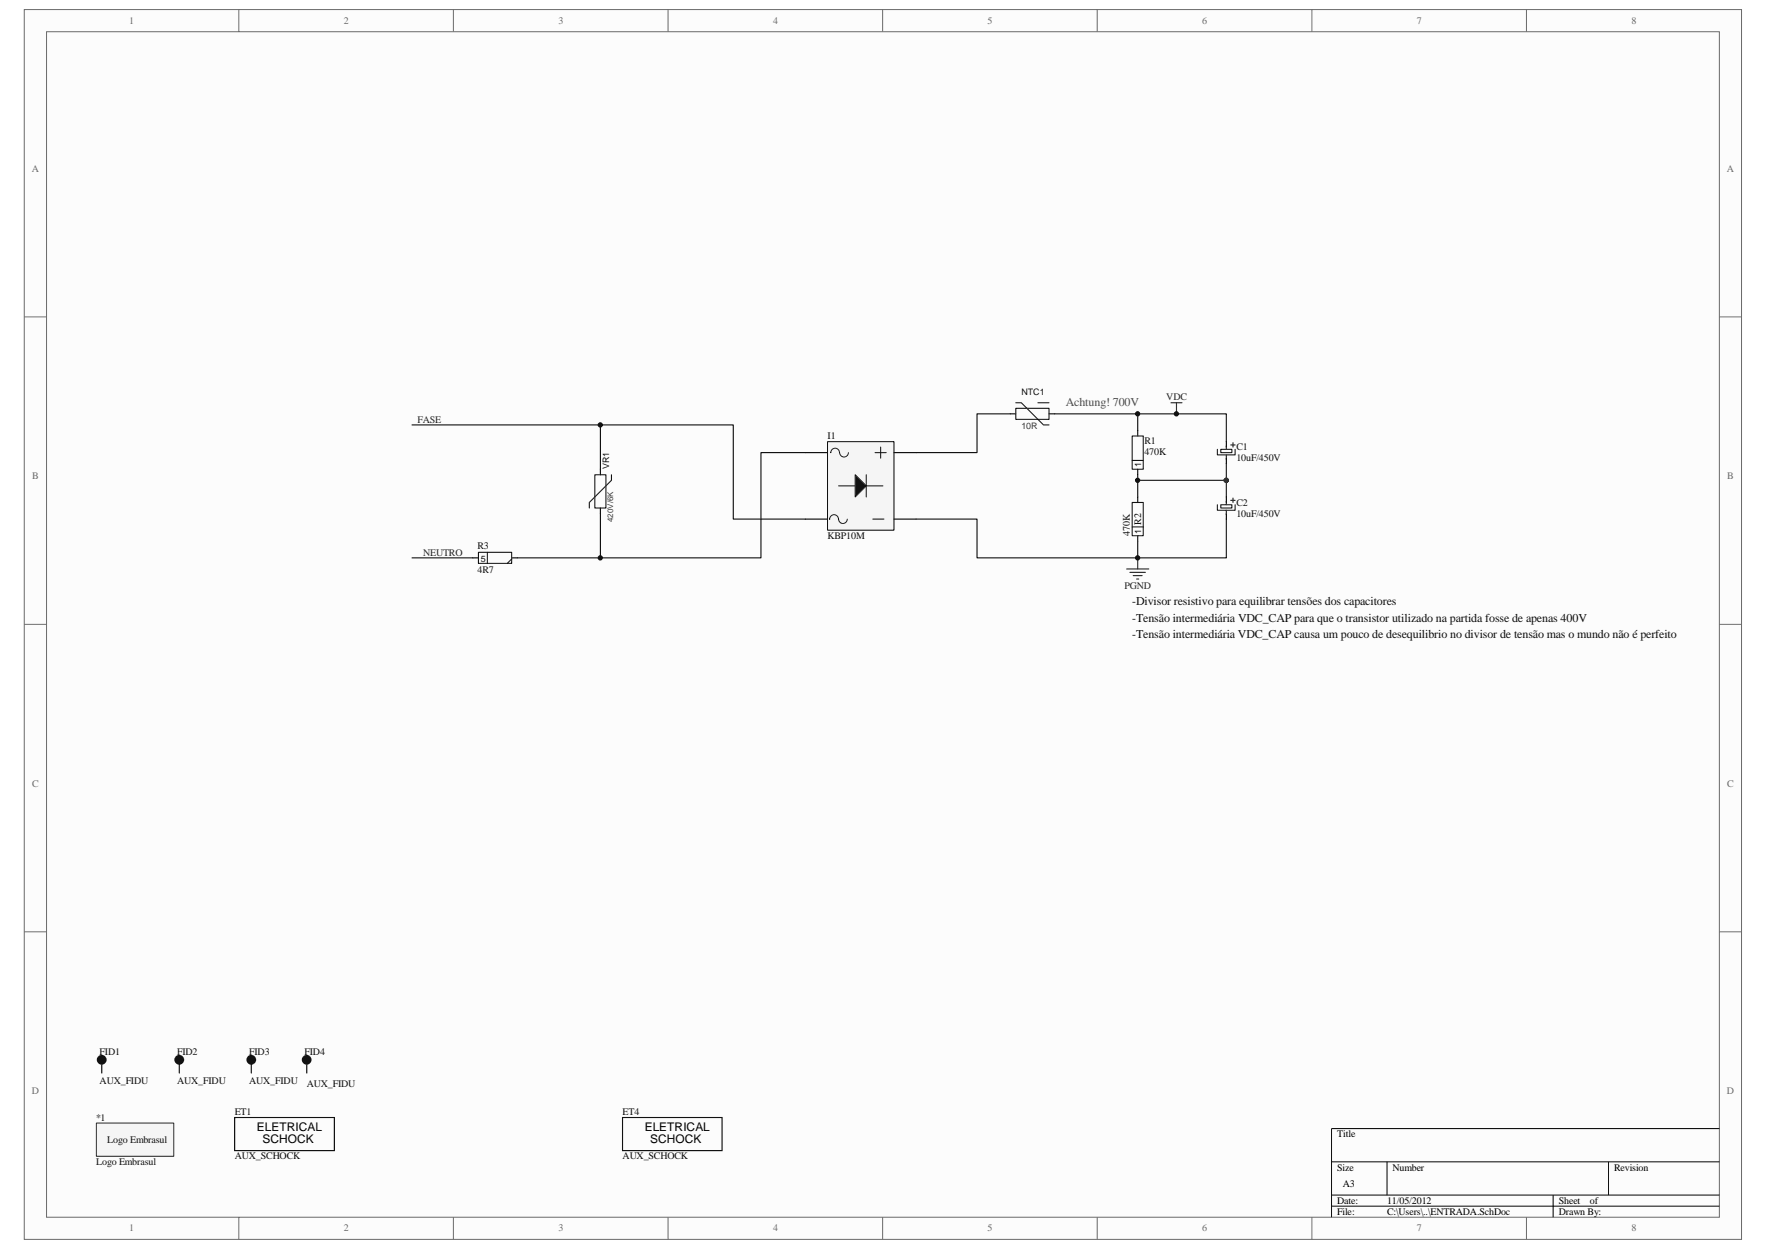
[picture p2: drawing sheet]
<svg xmlns="http://www.w3.org/2000/svg" width="297mm" height="210mm" viewBox="0 0 297 210" stroke-linecap="round" stroke-linejoin="round" font-family="sans-serif">
<path d="M4.1 1.6h288.8v206.8h-288.8z" fill="#fcfcfc"/>
<path d="M4.1 1.6h288.8v206.8h-288.8z" fill="none" stroke="#6a6a6a" stroke-width=".17"/>
<path d="M7.8 5.4h281.4v199.2h-281.4z" fill="#fcfcfc"/>
<g fill="none" stroke="#6a6a6a" stroke-width=".17">
<path d="M7.8 5.3h281.4v199.3h-281.4zM40.2 1.6v3.7M76.3 1.6v3.7M112.4 1.6v3.7M148.5 1.6v3.7M184.5 1.6v3.7M220.7 1.6v3.7M256.7 1.6v3.7M4.1 53.3h3.7M289.2 53.3h3.7M4.1 105h3.7M289.2 105h3.7"/>
<path d="M4.1 156.7h3.7M289.2 156.7h3.7M40.2 204.6v3.8M76.3 204.6v3.8M112.4 204.6v3.8M148.5 204.6v3.8M184.5 204.6v3.8M220.7 204.6v3.8M256.7 204.6v3.8"/>
</g>
<path d="M224 195.3h65.2M233.3 195.3v5.6M270.5 195.3v5.6M289.2 189.7h-65.2v14.9M224 200.9h65.2M224 202.8h65.2M261.2 200.9v3.7" fill="none" stroke="#000" stroke-width=".17"/>
<circle cx="206.3" cy="80.7" r=".37" fill="#0e0e0e" stroke="#0e0e0e" stroke-width=".17"/>
<path d="M101 78.9v.9M169.9 69.6h1M176.4 69.6h1M191.4 72.4v.9M191.4 78.9v.9M79.5 93.8h1M86.1 93.8h.9M101 85.4v.9M191.4 83.5v1M191.4 90.1v.9" fill="none" stroke="#000" stroke-width=".19"/>
<path d="M100.1 79.8h1.8v5.6h-1.8zM102.8 79.8v1l-3.7 3.7v.9M170.9 68.6h5.5v1.9h-5.5zM170.9 67.7h.9l3.7 3.7h.9M174.6 67.7h1.8M190.4 73.3h1.9v5.6h-1.9zM190.4 77.4h1.9M80.5 92.9h5.6v1.8h-5.6zM82 92.9v1.8M86.1 94l-.8 .7M190.4 84.5h1.9v5.6h-1.9zM190.4 88.6h1.9" fill="none" stroke="#1c1c1c" stroke-width=".19"/>
<path d="M197 67.7h1.8M197.9 67.7v1.9M189.5 95.7h3.7M190.1 96.2h2.6M190.6 96.8h1.5M191.2 97.3h.3M191.4 93.8v1.9" fill="none" stroke="#262626" stroke-width=".19"/>
<path d="M101 71.4v7.5M169.9 69.6h-5.6v6.5h-10.2M191.4 69.6v2.8M191.4 79.8v3.7M69.3 93.8h10.2M101 86.3v7.5" fill="none" stroke="#0e0e0e" stroke-width=".19"/>
<path d="M139.2 74.3h11.2v14.8h-11.2z" fill="#f5f5f5"/>
<path d="M139.2 74.3h11.2v14.8h-11.2z" fill="none" stroke="#000" stroke-width=".17"/>
<path d="M135.4 76.1h3.8M150.4 76.1h3.7M135.4 87.3h3.8M150.4 87.3h3.7" fill="none" stroke="#000" stroke-width=".19"/>
<path d="M139.7 76.1a.73 .73 0 0 1 .8-.7 .73 .73 0 0 1 .7 .7 .75 .75 0 0 0 .8 .7 .75 .75 0 0 0 .7-.7M139.5 87.3a.74 .74 0 0 1 .8-.8 .74 .74 0 0 1 .7 .8 .74 .74 0 0 0 .8 .7 .74 .74 0 0 0 .7-.7" fill="none" stroke="#1c1c1c" stroke-width=".17"/>
<path d="M145.7 79.8v3.7M147.2 76.1h1.9M148.1 75.2v1.8M141.1 81.7h2.7M145.7 81.7h2.8M146.8 87.3h1.9" fill="none" stroke="#1c1c1c" stroke-width=".19"/>
<path d="M143.8 79.8l1.9 1.9-1.9 1.8z" fill="#1c1c1c" stroke="#1c1c1c" stroke-width=".19"/>
<path d="M16.2 188.8h13v5.6h-13z" fill="#f5f5f5"/>
<path d="M16.2 188.8h13v5.6h-13z" fill="none" stroke="#262626" stroke-width=".17"/>
<path d="M69.3 71.4h54v15.9h12.1M135.4 76.1h-7.4v17.7h-41M177.4 69.6h28.9v4.6M206.3 78v5.5M154.1 87.3h10.2v6.5h42v-6.5M191.4 91v2.8M191.4 80.8h14.9" fill="none" stroke="#0e0e0e" stroke-width=".19"/>
<circle cx="206.3" cy="80.7" r=".37" fill="#262626" stroke="#262626" stroke-width=".17"/>
<path d="M206.3 74.2v1M206.3 77v1M206.3 83.5v1M206.3 86.3v1M17.1 178.5v1.9M30.2 178.5v1.9M42.3 178.5v1.9M51.6 178.5v1.9M39.5 187.9h16.7v5.5h-16.7zM104.7 187.9h16.8v5.5h-16.8z" fill="none" stroke="#000" stroke-width=".19"/>
<g fill="none" stroke="#1c1c1c" stroke-width=".93">
<circle cx="17.1" cy="178.2" r=".37"/>
<circle cx="30.2" cy="178.2" r=".37"/>
<circle cx="42.3" cy="178.2" r=".37"/>
<circle cx="51.6" cy="178.2" r=".36"/>
</g>
<path d="M204.8 75.5v1h2.9v-1M205.3 75.5h1.9v.6h-1.9zM206.3 75v.5M206.3 76.5v.7M207 74.8h.7M207.4 74.4v.8M204.8 84.9v.9h2.9v-.9M205.3 84.9h1.9v.5h-1.9zM206.3 84.3v.6M206.3 85.8v.7M207 84.1h.7M207.4 83.7v.8" fill="none" stroke="#1c1c1c" stroke-width=".19"/>
<g fill="#0e0e0e" stroke="#0e0e0e" stroke-width=".17">
<circle cx="101" cy="93.8" r=".36"/>
<circle cx="101" cy="71.4" r=".36"/>
<circle cx="191.3" cy="93.8" r=".36"/>
<circle cx="191.3" cy="80.7" r=".36"/>
<circle cx="191.3" cy="69.6" r=".36"/>
<circle cx="197.9" cy="69.6" r=".36"/>
</g>
<text font-size="2" fill="#4c4c4c" x="179.3" y="68.2">Achtung! 700V</text>
<g font-size="2" fill="#0e0e0e">
<text x="190.4" y="101.7">-Divisor resistivo para equilibrar tensões dos capacitores</text>
<text x="190.4" y="104.5">-Tensão intermediária VDC_CAP para que o transistor utilizado na partida fosse de apenas 400V</text>
<text x="190.4" y="107.3">-Tensão intermediária VDC_CAP causa um pouco de desequilibrio no divisor de tensão mas o mundo não é perfeito</text>
</g>
<g font-size="2">
<text x="43.2" y="190.2">ELETRICAL</text>
<text x="108.4" y="190.2">ELETRICAL</text>
<text x="44.2" y="192.1">SCHOCK</text>
<text x="109.4" y="192.1">SCHOCK</text>
</g>
<g font-size="1.7" fill="#696969">
<text x="21.7" y="4">1</text>
<text x="57.8" y="4">2</text>
<text x="93.9" y="4">3</text>
<text x="130" y="4">4</text>
<text x="166.1" y="4">5</text>
<text x="202.2" y="4">6</text>
<text x="238.3" y="4">7</text>
<text x="274.4" y="4">8</text>
<text x="5.4" y="28.9">A</text>
<text x="290.5" y="28.9">A</text>
<text x="5.4" y="80.6">B</text>
<text x="290.5" y="80.6">B</text>
<text x="5.4" y="132.3">C</text>
<text x="290.5" y="132.3">C</text>
<text x="5.4" y="184">D</text>
<text x="290.5" y="184">D</text>
<text x="21.7" y="207">1</text>
<text x="57.8" y="207">2</text>
<text x="93.9" y="207">3</text>
<text x="130" y="207">4</text>
<text x="166.1" y="207">5</text>
<text x="202.2" y="207">6</text>
<text x="238.3" y="207">7</text>
<text x="274.4" y="207">8</text>
</g>
<g font-size="1.7" fill="#262626">
<text x="70.2" y="71.1">FASE</text>
<text x="196.2" y="67.3">VDC</text>
<text x="71.2" y="93.4">NEUTRO</text>
<text x="189.1" y="99">PGND</text>
</g>
<g font-size="1.7" fill="#0e0e0e">
<text x="139.2" y="73.9">I1</text>
<text x="192.5" y="74.6">R1</text>
<text x="192.5" y="76.5">470K</text>
<text x="208" y="75.7">C1</text>
<text x="208" y="77.6">10uF/450V</text>
<text x="208" y="85">C2</text>
<text x="208" y="86.9">10uF/450V</text>
<text x="80.3" y="92.3">R3</text>
<text x="139.2" y="90.6">KBP10M</text>
<text x="190.1" y="90.1" transform="rotate(-90 190.1 90.1)">470K</text>
<text x="80.3" y="96.4">4R7</text>
<text x="16.8" y="177.4">FID1</text>
<text x="29.8" y="177.4">FID2</text>
<text x="41.9" y="177.4">FID3</text>
<text x="51.2" y="177.4">FID4</text>
<text x="16.8" y="182.3">AUX_FIDU</text>
<text x="29.8" y="182.3">AUX_FIDU</text>
<text x="41.9" y="182.3">AUX_FIDU</text>
<text x="51.6" y="182.8">AUX_FIDU</text>
<text x="16.2" y="188.4">*1</text>
<text x="39.5" y="187.5">ET1</text>
<text x="104.7" y="187.5">ET4</text>
<text x="16.2" y="195.9">Logo Embrasul</text>
<text x="18.1" y="192.1">Logo Embrasul</text>
<text x="39.5" y="194.9">AUX_SCHOCK</text>
<text x="104.7" y="194.9">AUX_SCHOCK</text>
</g>
<g font-size="1.7">
<text x="224.9" y="191.2">Title</text>
<text x="224.9" y="196.8">Size</text>
<text x="234.2" y="196.8">Number</text>
<text x="271.5" y="196.8">Revision</text>
<text x="224.9" y="202.4">Date:</text>
<text x="225.8" y="199.6">A3</text>
<text x="233.3" y="202.4">11/05/2012</text>
<text x="262.2" y="202.4">Sheet</text>
<text x="267.4" y="202.4">of</text>
<text x="224.9" y="204.2">File:</text>
<text x="233.3" y="204.2">C:\Users\..\ENTRADA.SchDoc</text>
<text x="262.2" y="204.2">Drawn By:</text>
</g>
<g font-size="1.5" fill="#0e0e0e">
<text x="171.8" y="66.5">NTC1</text>
<text x="102.5" y="78.9" transform="rotate(-90 102.5 78.9)">VR1</text>
<text x="191.9" y="78.5" transform="rotate(-90 191.9 78.5)">1</text>
<text x="191.9" y="89.7" transform="rotate(-90 191.9 89.7)">1 R2</text>
<text x="80.9" y="94.4">5</text>
</g>
<text font-size="1.5" fill="#393939" x="171.8" y="72.1">10R</text>
<text font-size="1.3" fill="#393939" x="103.1" y="87.8" transform="rotate(-90 103.1 87.8)">420V/6K</text>
</svg>
